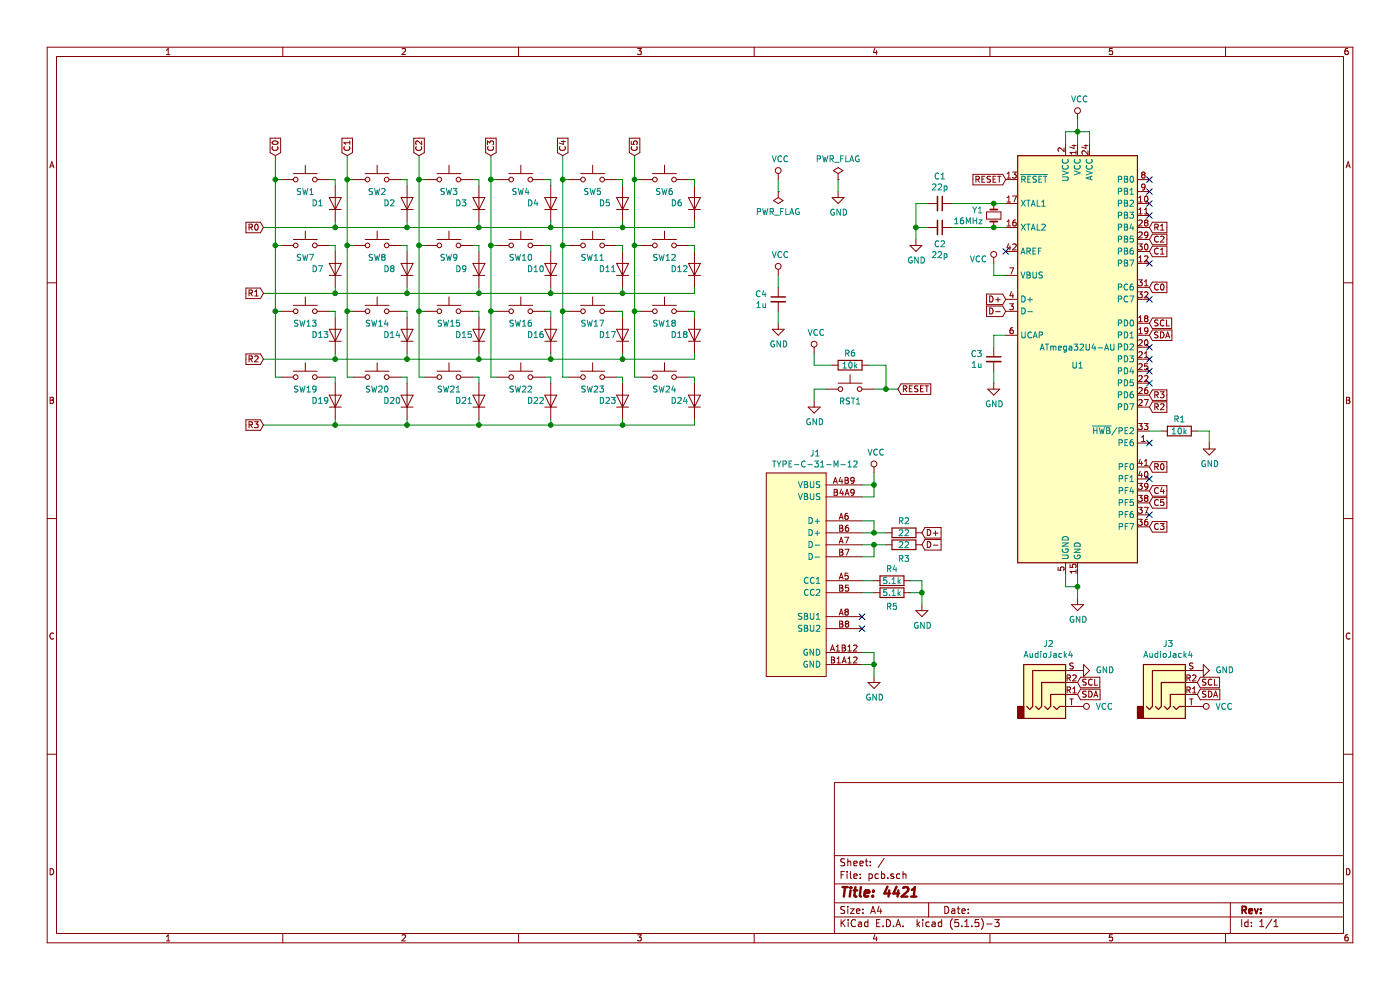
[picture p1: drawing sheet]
EESchema Schematic File Version 4
EELAYER 30 0
EELAYER END
$Descr A4 11693 8268
encoding utf-8
Sheet 1 1
Title "4421"
Date ""
Rev ""
Comp ""
Comment1 ""
Comment2 ""
Comment3 ""
Comment4 ""
$EndDescr
$Comp
L MCU_Microchip_ATmega:ATmega32U4-AU U1
U 1 1
P 9000 3000
F 0 "U1" H 9000 2950 50  0000 C CNN
F 1 "ATmega32U4-AU" H 9000 3100 50  0000 C CNN
F 2 "MCU:TQFP44" H 9000 3000 50  0001 C CIN
F 3 "http://ww1.microchip.com/downloads/en/DeviceDoc/Atmel-7766-8-bit-AVR-ATmega16U4-32U4_Datasheet.pdf" H 9000 3000 50  0001 C CNN
	1    9000 3000
	1    0    0    -1  
$EndComp
Wire Wire Line
	8900 4800 8900 4900
Wire Wire Line
	8900 4900 9000 4900
Wire Wire Line
	9000 4900 9000 4800
Wire Wire Line
	9000 5000 9000 4900
Connection ~ 9000 4900
$Comp
L power:GND #PWR09
U 1 1
P 9000 5000
F 0 "#PWR09" H 9000 4750 50  0001 C CNN
F 1 "GND" H 9005 4827 50  0000 C CNN
F 2 "" H 9000 5000 50  0001 C CNN
F 3 "" H 9000 5000 50  0001 C CNN
	1    9000 5000
	1    0    0    -1  
$EndComp
$Comp
L power:VCC #PWR01
U 1 1
P 9000 1000
F 0 "#PWR01" H 9000 850 50  0001 C CNN
F 1 "VCC" H 9017 1173 50  0000 C CNN
F 2 "" H 9000 1000 50  0001 C CNN
F 3 "" H 9000 1000 50  0001 C CNN
	1    9000 1000
	1    0    0    -1  
$EndComp
Wire Wire Line
	8900 1200 8900 1100
Wire Wire Line
	8900 1100 9000 1100
Wire Wire Line
	9000 1100 9000 1000
Wire Wire Line
	9000 1200 9000 1100
Connection ~ 9000 1100
Wire Wire Line
	9100 1200 9100 1100
Wire Wire Line
	9100 1100 9000 1100
$Comp
L Connector:AudioJack4 J2
U 1 1
P 8800 5700
F 0 "J2" H 8757 6025 50  0000 C CNN
F 1 "AudioJack4" H 8757 5934 50  0000 C CNN
F 2 "Phone_Connector:MJ-4PP-9" H 8800 5700 50  0001 C CNN
F 3 "~" H 8800 5700 50  0001 C CNN
	1    8800 5700
	1    0    0    -1  
$EndComp
$Comp
L power:GND #PWR011
U 1 1
P 9000 5600
F 0 "#PWR011" H 9000 5350 50  0001 C CNN
F 1 "GND" V 9000 5450 50  0000 R CNN
F 2 "" H 9000 5600 50  0001 C CNN
F 3 "" H 9000 5600 50  0001 C CNN
	1    9000 5600
	0    -1   -1   0   
$EndComp
Text GLabel 9000 5800 2    50   Input ~ 0
SDA
Text GLabel 9000 5700 2    50   Input ~ 0
SCL
$Comp
L power:VCC #PWR014
U 1 1
P 9000 5900
F 0 "#PWR014" H 9000 5750 50  0001 C CNN
F 1 "VCC" V 9000 6050 50  0000 L CNN
F 2 "" H 9000 5900 50  0001 C CNN
F 3 "" H 9000 5900 50  0001 C CNN
	1    9000 5900
	0    1    1    0   
$EndComp
Text GLabel 8400 2500 0    50   Input ~ 0
D+
Text GLabel 8400 2600 0    50   Input ~ 0
D-
Text GLabel 9600 2800 2    50   Input ~ 0
SDA
Text GLabel 9600 2700 2    50   Input ~ 0
SCL
$Comp
L Switch:SW_Push SW1
U 1 1
P 2550 1500
F 0 "SW1" H 2550 1400 50  0000 C CNN
F 1 "SW_Push" H 2550 1694 50  0001 C CNN
F 2 "Cherry_MX:1u" H 2550 1700 50  0001 C CNN
F 3 "~" H 2550 1700 50  0001 C CNN
	1    2550 1500
	1    0    0    -1  
$EndComp
$Comp
L Device:D D1
U 1 1
P 2800 1700
F 0 "D1" V 2800 1900 50  0000 R CNN
F 1 "D" V 2755 1621 50  0001 R CNN
F 2 "SMD:SOD123" H 2800 1700 50  0001 C CNN
F 3 "~" H 2800 1700 50  0001 C CNN
	1    2800 1700
	0    -1   -1   0   
$EndComp
Wire Wire Line
	2750 1500 2800 1500
Wire Wire Line
	2800 1500 2800 1550
Wire Wire Line
	2350 1500 2300 1500
Wire Wire Line
	2800 1850 2800 1900
Wire Wire Line
	2200 1900 2800 1900
$Comp
L Switch:SW_Push SW7
U 1 1
P 2550 2050
F 0 "SW7" H 2550 1950 50  0000 C CNN
F 1 "SW_Push" H 2550 2244 50  0001 C CNN
F 2 "Cherry_MX:1u" H 2550 2250 50  0001 C CNN
F 3 "~" H 2550 2250 50  0001 C CNN
	1    2550 2050
	1    0    0    -1  
$EndComp
$Comp
L Device:D D7
U 1 1
P 2800 2250
F 0 "D7" V 2800 2450 50  0000 R CNN
F 1 "D" V 2755 2171 50  0001 R CNN
F 2 "SMD:SOD123" H 2800 2250 50  0001 C CNN
F 3 "~" H 2800 2250 50  0001 C CNN
	1    2800 2250
	0    -1   -1   0   
$EndComp
Wire Wire Line
	2750 2050 2800 2050
Wire Wire Line
	2800 2050 2800 2100
Wire Wire Line
	2350 2050 2300 2050
Wire Wire Line
	2800 2400 2800 2450
Wire Wire Line
	2300 1500 2300 2050
Wire Wire Line
	2200 2450 2800 2450
$Comp
L Switch:SW_Push SW13
U 1 1
P 2550 2600
F 0 "SW13" H 2550 2500 50  0000 C CNN
F 1 "SW_Push" H 2550 2794 50  0001 C CNN
F 2 "Cherry_MX:1u" H 2550 2800 50  0001 C CNN
F 3 "~" H 2550 2800 50  0001 C CNN
	1    2550 2600
	1    0    0    -1  
$EndComp
$Comp
L Device:D D13
U 1 1
P 2800 2800
F 0 "D13" V 2800 3000 50  0000 R CNN
F 1 "D" V 2755 2721 50  0001 R CNN
F 2 "SMD:SOD123" H 2800 2800 50  0001 C CNN
F 3 "~" H 2800 2800 50  0001 C CNN
	1    2800 2800
	0    -1   -1   0   
$EndComp
Wire Wire Line
	2750 2600 2800 2600
Wire Wire Line
	2800 2600 2800 2650
Wire Wire Line
	2350 2600 2300 2600
Wire Wire Line
	2800 2950 2800 3000
Wire Wire Line
	2300 2050 2300 2600
Wire Wire Line
	2200 3000 2800 3000
$Comp
L Switch:SW_Push SW2
U 1 1
P 3150 1500
F 0 "SW2" H 3150 1400 50  0000 C CNN
F 1 "SW_Push" H 3150 1694 50  0001 C CNN
F 2 "Cherry_MX:1u" H 3150 1700 50  0001 C CNN
F 3 "~" H 3150 1700 50  0001 C CNN
	1    3150 1500
	1    0    0    -1  
$EndComp
$Comp
L Device:D D2
U 1 1
P 3400 1700
F 0 "D2" V 3400 1900 50  0000 R CNN
F 1 "D" V 3355 1621 50  0001 R CNN
F 2 "SMD:SOD123" H 3400 1700 50  0001 C CNN
F 3 "~" H 3400 1700 50  0001 C CNN
	1    3400 1700
	0    -1   -1   0   
$EndComp
Wire Wire Line
	3350 1500 3400 1500
Wire Wire Line
	3400 1500 3400 1550
Wire Wire Line
	2950 1500 2900 1500
Wire Wire Line
	3400 1850 3400 1900
Wire Wire Line
	2800 1900 3400 1900
$Comp
L Switch:SW_Push SW8
U 1 1
P 3150 2050
F 0 "SW8" H 3150 1950 50  0000 C CNN
F 1 "SW_Push" H 3150 2244 50  0001 C CNN
F 2 "Cherry_MX:1u" H 3150 2250 50  0001 C CNN
F 3 "~" H 3150 2250 50  0001 C CNN
	1    3150 2050
	1    0    0    -1  
$EndComp
$Comp
L Device:D D8
U 1 1
P 3400 2250
F 0 "D8" V 3400 2450 50  0000 R CNN
F 1 "D" V 3355 2171 50  0001 R CNN
F 2 "SMD:SOD123" H 3400 2250 50  0001 C CNN
F 3 "~" H 3400 2250 50  0001 C CNN
	1    3400 2250
	0    -1   -1   0   
$EndComp
Wire Wire Line
	3350 2050 3400 2050
Wire Wire Line
	3400 2050 3400 2100
Wire Wire Line
	2950 2050 2900 2050
Wire Wire Line
	3400 2400 3400 2450
Wire Wire Line
	2900 1500 2900 2050
Wire Wire Line
	2800 2450 3400 2450
$Comp
L Switch:SW_Push SW14
U 1 1
P 3150 2600
F 0 "SW14" H 3150 2500 50  0000 C CNN
F 1 "SW_Push" H 3150 2794 50  0001 C CNN
F 2 "Cherry_MX:1u" H 3150 2800 50  0001 C CNN
F 3 "~" H 3150 2800 50  0001 C CNN
	1    3150 2600
	1    0    0    -1  
$EndComp
$Comp
L Device:D D14
U 1 1
P 3400 2800
F 0 "D14" V 3400 3000 50  0000 R CNN
F 1 "D" V 3355 2721 50  0001 R CNN
F 2 "SMD:SOD123" H 3400 2800 50  0001 C CNN
F 3 "~" H 3400 2800 50  0001 C CNN
	1    3400 2800
	0    -1   -1   0   
$EndComp
Wire Wire Line
	3350 2600 3400 2600
Wire Wire Line
	3400 2600 3400 2650
Wire Wire Line
	2950 2600 2900 2600
Wire Wire Line
	3400 2950 3400 3000
Wire Wire Line
	2900 2050 2900 2600
Wire Wire Line
	2800 3000 3400 3000
$Comp
L Switch:SW_Push SW3
U 1 1
P 3750 1500
F 0 "SW3" H 3750 1400 50  0000 C CNN
F 1 "SW_Push" H 3750 1694 50  0001 C CNN
F 2 "Cherry_MX:1u" H 3750 1700 50  0001 C CNN
F 3 "~" H 3750 1700 50  0001 C CNN
	1    3750 1500
	1    0    0    -1  
$EndComp
$Comp
L Device:D D3
U 1 1
P 4000 1700
F 0 "D3" V 4000 1900 50  0000 R CNN
F 1 "D" V 3955 1621 50  0001 R CNN
F 2 "SMD:SOD123" H 4000 1700 50  0001 C CNN
F 3 "~" H 4000 1700 50  0001 C CNN
	1    4000 1700
	0    -1   -1   0   
$EndComp
Wire Wire Line
	3950 1500 4000 1500
Wire Wire Line
	4000 1500 4000 1550
Wire Wire Line
	3550 1500 3500 1500
Wire Wire Line
	4000 1850 4000 1900
Wire Wire Line
	3400 1900 4000 1900
$Comp
L Switch:SW_Push SW9
U 1 1
P 3750 2050
F 0 "SW9" H 3750 1950 50  0000 C CNN
F 1 "SW_Push" H 3750 2244 50  0001 C CNN
F 2 "Cherry_MX:1u" H 3750 2250 50  0001 C CNN
F 3 "~" H 3750 2250 50  0001 C CNN
	1    3750 2050
	1    0    0    -1  
$EndComp
$Comp
L Device:D D9
U 1 1
P 4000 2250
F 0 "D9" V 4000 2450 50  0000 R CNN
F 1 "D" V 3955 2171 50  0001 R CNN
F 2 "SMD:SOD123" H 4000 2250 50  0001 C CNN
F 3 "~" H 4000 2250 50  0001 C CNN
	1    4000 2250
	0    -1   -1   0   
$EndComp
Wire Wire Line
	3950 2050 4000 2050
Wire Wire Line
	4000 2050 4000 2100
Wire Wire Line
	3550 2050 3500 2050
Wire Wire Line
	4000 2400 4000 2450
Wire Wire Line
	3500 1500 3500 2050
Wire Wire Line
	3400 2450 4000 2450
$Comp
L Switch:SW_Push SW15
U 1 1
P 3750 2600
F 0 "SW15" H 3750 2500 50  0000 C CNN
F 1 "SW_Push" H 3750 2794 50  0001 C CNN
F 2 "Cherry_MX:1u" H 3750 2800 50  0001 C CNN
F 3 "~" H 3750 2800 50  0001 C CNN
	1    3750 2600
	1    0    0    -1  
$EndComp
$Comp
L Device:D D15
U 1 1
P 4000 2800
F 0 "D15" V 4000 3000 50  0000 R CNN
F 1 "D" V 3955 2721 50  0001 R CNN
F 2 "SMD:SOD123" H 4000 2800 50  0001 C CNN
F 3 "~" H 4000 2800 50  0001 C CNN
	1    4000 2800
	0    -1   -1   0   
$EndComp
Wire Wire Line
	3950 2600 4000 2600
Wire Wire Line
	4000 2600 4000 2650
Wire Wire Line
	3550 2600 3500 2600
Wire Wire Line
	4000 2950 4000 3000
Wire Wire Line
	3500 2050 3500 2600
Wire Wire Line
	3400 3000 4000 3000
$Comp
L Switch:SW_Push SW4
U 1 1
P 4350 1500
F 0 "SW4" H 4350 1400 50  0000 C CNN
F 1 "SW_Push" H 4350 1694 50  0001 C CNN
F 2 "Cherry_MX:1u" H 4350 1700 50  0001 C CNN
F 3 "~" H 4350 1700 50  0001 C CNN
	1    4350 1500
	1    0    0    -1  
$EndComp
$Comp
L Device:D D4
U 1 1
P 4600 1700
F 0 "D4" V 4600 1900 50  0000 R CNN
F 1 "D" V 4555 1621 50  0001 R CNN
F 2 "SMD:SOD123" H 4600 1700 50  0001 C CNN
F 3 "~" H 4600 1700 50  0001 C CNN
	1    4600 1700
	0    -1   -1   0   
$EndComp
Wire Wire Line
	4550 1500 4600 1500
Wire Wire Line
	4600 1500 4600 1550
Wire Wire Line
	4150 1500 4100 1500
Wire Wire Line
	4600 1850 4600 1900
Wire Wire Line
	4000 1900 4600 1900
$Comp
L Switch:SW_Push SW10
U 1 1
P 4350 2050
F 0 "SW10" H 4350 1950 50  0000 C CNN
F 1 "SW_Push" H 4350 2244 50  0001 C CNN
F 2 "Cherry_MX:1u" H 4350 2250 50  0001 C CNN
F 3 "~" H 4350 2250 50  0001 C CNN
	1    4350 2050
	1    0    0    -1  
$EndComp
$Comp
L Device:D D10
U 1 1
P 4600 2250
F 0 "D10" V 4600 2450 50  0000 R CNN
F 1 "D" V 4555 2171 50  0001 R CNN
F 2 "SMD:SOD123" H 4600 2250 50  0001 C CNN
F 3 "~" H 4600 2250 50  0001 C CNN
	1    4600 2250
	0    -1   -1   0   
$EndComp
Wire Wire Line
	4550 2050 4600 2050
Wire Wire Line
	4600 2050 4600 2100
Wire Wire Line
	4150 2050 4100 2050
Wire Wire Line
	4600 2400 4600 2450
Wire Wire Line
	4100 1500 4100 2050
Wire Wire Line
	4000 2450 4600 2450
$Comp
L Switch:SW_Push SW16
U 1 1
P 4350 2600
F 0 "SW16" H 4350 2500 50  0000 C CNN
F 1 "SW_Push" H 4350 2794 50  0001 C CNN
F 2 "Cherry_MX:1u" H 4350 2800 50  0001 C CNN
F 3 "~" H 4350 2800 50  0001 C CNN
	1    4350 2600
	1    0    0    -1  
$EndComp
$Comp
L Device:D D16
U 1 1
P 4600 2800
F 0 "D16" V 4600 3000 50  0000 R CNN
F 1 "D" V 4555 2721 50  0001 R CNN
F 2 "SMD:SOD123" H 4600 2800 50  0001 C CNN
F 3 "~" H 4600 2800 50  0001 C CNN
	1    4600 2800
	0    -1   -1   0   
$EndComp
Wire Wire Line
	4550 2600 4600 2600
Wire Wire Line
	4600 2600 4600 2650
Wire Wire Line
	4150 2600 4100 2600
Wire Wire Line
	4600 2950 4600 3000
Wire Wire Line
	4100 2050 4100 2600
Wire Wire Line
	4000 3000 4600 3000
$Comp
L Switch:SW_Push SW5
U 1 1
P 4950 1500
F 0 "SW5" H 4950 1400 50  0000 C CNN
F 1 "SW_Push" H 4950 1694 50  0001 C CNN
F 2 "Cherry_MX:1u" H 4950 1700 50  0001 C CNN
F 3 "~" H 4950 1700 50  0001 C CNN
	1    4950 1500
	1    0    0    -1  
$EndComp
$Comp
L Device:D D5
U 1 1
P 5200 1700
F 0 "D5" V 5200 1900 50  0000 R CNN
F 1 "D" V 5155 1621 50  0001 R CNN
F 2 "SMD:SOD123" H 5200 1700 50  0001 C CNN
F 3 "~" H 5200 1700 50  0001 C CNN
	1    5200 1700
	0    -1   -1   0   
$EndComp
Wire Wire Line
	5150 1500 5200 1500
Wire Wire Line
	5200 1500 5200 1550
Wire Wire Line
	4750 1500 4700 1500
Wire Wire Line
	5200 1850 5200 1900
Wire Wire Line
	4600 1900 5200 1900
$Comp
L Switch:SW_Push SW11
U 1 1
P 4950 2050
F 0 "SW11" H 4950 1950 50  0000 C CNN
F 1 "SW_Push" H 4950 2244 50  0001 C CNN
F 2 "Cherry_MX:1u" H 4950 2250 50  0001 C CNN
F 3 "~" H 4950 2250 50  0001 C CNN
	1    4950 2050
	1    0    0    -1  
$EndComp
$Comp
L Device:D D11
U 1 1
P 5200 2250
F 0 "D11" V 5200 2450 50  0000 R CNN
F 1 "D" V 5155 2171 50  0001 R CNN
F 2 "SMD:SOD123" H 5200 2250 50  0001 C CNN
F 3 "~" H 5200 2250 50  0001 C CNN
	1    5200 2250
	0    -1   -1   0   
$EndComp
Wire Wire Line
	5150 2050 5200 2050
Wire Wire Line
	5200 2050 5200 2100
Wire Wire Line
	4750 2050 4700 2050
Wire Wire Line
	5200 2400 5200 2450
Wire Wire Line
	4700 1500 4700 2050
Wire Wire Line
	4600 2450 5200 2450
$Comp
L Switch:SW_Push SW17
U 1 1
P 4950 2600
F 0 "SW17" H 4950 2500 50  0000 C CNN
F 1 "SW_Push" H 4950 2794 50  0001 C CNN
F 2 "Cherry_MX:1u" H 4950 2800 50  0001 C CNN
F 3 "~" H 4950 2800 50  0001 C CNN
	1    4950 2600
	1    0    0    -1  
$EndComp
$Comp
L Device:D D17
U 1 1
P 5200 2800
F 0 "D17" V 5200 3000 50  0000 R CNN
F 1 "D" V 5155 2721 50  0001 R CNN
F 2 "SMD:SOD123" H 5200 2800 50  0001 C CNN
F 3 "~" H 5200 2800 50  0001 C CNN
	1    5200 2800
	0    -1   -1   0   
$EndComp
Wire Wire Line
	5150 2600 5200 2600
Wire Wire Line
	5200 2600 5200 2650
Wire Wire Line
	4750 2600 4700 2600
Wire Wire Line
	5200 2950 5200 3000
Wire Wire Line
	4700 2050 4700 2600
Wire Wire Line
	4600 3000 5200 3000
$Comp
L Switch:SW_Push SW6
U 1 1
P 5550 1500
F 0 "SW6" H 5550 1400 50  0000 C CNN
F 1 "SW_Push" H 5550 1694 50  0001 C CNN
F 2 "Cherry_MX:1u" H 5550 1700 50  0001 C CNN
F 3 "~" H 5550 1700 50  0001 C CNN
	1    5550 1500
	1    0    0    -1  
$EndComp
$Comp
L Device:D D6
U 1 1
P 5800 1700
F 0 "D6" V 5800 1900 50  0000 R CNN
F 1 "D" V 5755 1621 50  0001 R CNN
F 2 "SMD:SOD123" H 5800 1700 50  0001 C CNN
F 3 "~" H 5800 1700 50  0001 C CNN
	1    5800 1700
	0    -1   -1   0   
$EndComp
Wire Wire Line
	5750 1500 5800 1500
Wire Wire Line
	5800 1500 5800 1550
Wire Wire Line
	5350 1500 5300 1500
Wire Wire Line
	5800 1850 5800 1900
Wire Wire Line
	5200 1900 5800 1900
$Comp
L Switch:SW_Push SW12
U 1 1
P 5550 2050
F 0 "SW12" H 5550 1950 50  0000 C CNN
F 1 "SW_Push" H 5550 2244 50  0001 C CNN
F 2 "Cherry_MX:1u" H 5550 2250 50  0001 C CNN
F 3 "~" H 5550 2250 50  0001 C CNN
	1    5550 2050
	1    0    0    -1  
$EndComp
$Comp
L Device:D D12
U 1 1
P 5800 2250
F 0 "D12" V 5800 2450 50  0000 R CNN
F 1 "D" V 5755 2171 50  0001 R CNN
F 2 "SMD:SOD123" H 5800 2250 50  0001 C CNN
F 3 "~" H 5800 2250 50  0001 C CNN
	1    5800 2250
	0    -1   -1   0   
$EndComp
Wire Wire Line
	5750 2050 5800 2050
Wire Wire Line
	5800 2050 5800 2100
Wire Wire Line
	5350 2050 5300 2050
Wire Wire Line
	5800 2400 5800 2450
Wire Wire Line
	5300 1500 5300 2050
Wire Wire Line
	5200 2450 5800 2450
$Comp
L Switch:SW_Push SW18
U 1 1
P 5550 2600
F 0 "SW18" H 5550 2500 50  0000 C CNN
F 1 "SW_Push" H 5550 2794 50  0001 C CNN
F 2 "Cherry_MX:1u" H 5550 2800 50  0001 C CNN
F 3 "~" H 5550 2800 50  0001 C CNN
	1    5550 2600
	1    0    0    -1  
$EndComp
$Comp
L Device:D D18
U 1 1
P 5800 2800
F 0 "D18" V 5800 3000 50  0000 R CNN
F 1 "D" V 5755 2721 50  0001 R CNN
F 2 "SMD:SOD123" H 5800 2800 50  0001 C CNN
F 3 "~" H 5800 2800 50  0001 C CNN
	1    5800 2800
	0    -1   -1   0   
$EndComp
Wire Wire Line
	5750 2600 5800 2600
Wire Wire Line
	5800 2600 5800 2650
Wire Wire Line
	5350 2600 5300 2600
Wire Wire Line
	5800 2950 5800 3000
Wire Wire Line
	5300 2050 5300 2600
Wire Wire Line
	5200 3000 5800 3000
$Comp
L Switch:SW_Push SW20
U 1 1
P 3150 3150
F 0 "SW20" H 3150 3050 50  0000 C CNN
F 1 "SW_Push" H 3150 3344 50  0001 C CNN
F 2 "Cherry_MX:1u" H 3150 3350 50  0001 C CNN
F 3 "~" H 3150 3350 50  0001 C CNN
	1    3150 3150
	1    0    0    -1  
$EndComp
$Comp
L Device:D D20
U 1 1
P 3400 3350
F 0 "D20" V 3400 3550 50  0000 R CNN
F 1 "D" V 3355 3271 50  0001 R CNN
F 2 "SMD:SOD123" H 3400 3350 50  0001 C CNN
F 3 "~" H 3400 3350 50  0001 C CNN
	1    3400 3350
	0    -1   -1   0   
$EndComp
Wire Wire Line
	3350 3150 3400 3150
Wire Wire Line
	3400 3150 3400 3200
Wire Wire Line
	2950 3150 2900 3150
Wire Wire Line
	3400 3500 3400 3550
Wire Wire Line
	2900 2600 2900 3150
$Comp
L Switch:SW_Push SW21
U 1 1
P 3750 3150
F 0 "SW21" H 3750 3050 50  0000 C CNN
F 1 "SW_Push" H 3750 3344 50  0001 C CNN
F 2 "Cherry_MX:1u" H 3750 3350 50  0001 C CNN
F 3 "~" H 3750 3350 50  0001 C CNN
	1    3750 3150
	1    0    0    -1  
$EndComp
$Comp
L Device:D D21
U 1 1
P 4000 3350
F 0 "D21" V 4000 3550 50  0000 R CNN
F 1 "D" V 3955 3271 50  0001 R CNN
F 2 "SMD:SOD123" H 4000 3350 50  0001 C CNN
F 3 "~" H 4000 3350 50  0001 C CNN
	1    4000 3350
	0    -1   -1   0   
$EndComp
Wire Wire Line
	3950 3150 4000 3150
Wire Wire Line
	4000 3150 4000 3200
Wire Wire Line
	3550 3150 3500 3150
Wire Wire Line
	4000 3500 4000 3550
Wire Wire Line
	3500 2600 3500 3150
Wire Wire Line
	3400 3550 4000 3550
$Comp
L Switch:SW_Push SW23
U 1 1
P 4950 3150
F 0 "SW23" H 4950 3050 50  0000 C CNN
F 1 "SW_Push" H 4950 3344 50  0001 C CNN
F 2 "Cherry_MX:1u" H 4950 3350 50  0001 C CNN
F 3 "~" H 4950 3350 50  0001 C CNN
	1    4950 3150
	1    0    0    -1  
$EndComp
$Comp
L Device:D D23
U 1 1
P 5200 3350
F 0 "D23" V 5200 3550 50  0000 R CNN
F 1 "D" V 5155 3271 50  0001 R CNN
F 2 "SMD:SOD123" H 5200 3350 50  0001 C CNN
F 3 "~" H 5200 3350 50  0001 C CNN
	1    5200 3350
	0    -1   -1   0   
$EndComp
Wire Wire Line
	5150 3150 5200 3150
Wire Wire Line
	5200 3150 5200 3200
Wire Wire Line
	4750 3150 4700 3150
Wire Wire Line
	5200 3500 5200 3550
Wire Wire Line
	4700 2600 4700 3150
$Comp
L Switch:SW_Push SW24
U 1 1
P 5550 3150
F 0 "SW24" H 5550 3050 50  0000 C CNN
F 1 "SW_Push" H 5550 3344 50  0001 C CNN
F 2 "Cherry_MX:1u" H 5550 3350 50  0001 C CNN
F 3 "~" H 5550 3350 50  0001 C CNN
	1    5550 3150
	1    0    0    -1  
$EndComp
$Comp
L Device:D D24
U 1 1
P 5800 3350
F 0 "D24" V 5800 3550 50  0000 R CNN
F 1 "D" V 5755 3271 50  0001 R CNN
F 2 "SMD:SOD123" H 5800 3350 50  0001 C CNN
F 3 "~" H 5800 3350 50  0001 C CNN
	1    5800 3350
	0    -1   -1   0   
$EndComp
Wire Wire Line
	5750 3150 5800 3150
Wire Wire Line
	5800 3150 5800 3200
Wire Wire Line
	5350 3150 5300 3150
Wire Wire Line
	5800 3500 5800 3550
Wire Wire Line
	5300 2600 5300 3150
Wire Wire Line
	5200 3550 5800 3550
Wire Wire Line
	4000 3550 4600 3550
Connection ~ 4000 3550
Connection ~ 5300 2050
Connection ~ 5200 1900
Connection ~ 4600 1900
Connection ~ 4000 1900
Connection ~ 3400 1900
Connection ~ 2800 1900
Connection ~ 2300 2050
Connection ~ 2900 2050
Connection ~ 2900 2600
Connection ~ 3500 2050
Connection ~ 3500 2600
Connection ~ 4100 2050
Connection ~ 4700 2050
Connection ~ 4700 2600
Connection ~ 5300 2600
Connection ~ 3400 3550
Connection ~ 2800 3000
Connection ~ 2800 2450
Connection ~ 3400 2450
Connection ~ 3400 3000
Connection ~ 4000 3000
Connection ~ 4600 3000
Connection ~ 5200 3000
Connection ~ 5200 2450
Connection ~ 4600 2450
Connection ~ 4000 2450
Connection ~ 5200 3550
Text GLabel 2200 1900 0    50   Input ~ 0
R0
Text GLabel 2200 2450 0    50   Input ~ 0
R1
Text GLabel 2200 3000 0    50   Input ~ 0
R2
Text GLabel 2200 3550 0    50   Input ~ 0
R3
Wire Wire Line
	2300 1500 2300 1300
Connection ~ 2300 1500
Wire Wire Line
	2900 1500 2900 1300
Connection ~ 2900 1500
Wire Wire Line
	3500 1300 3500 1500
Connection ~ 3500 1500
Wire Wire Line
	4100 1300 4100 1500
Connection ~ 4100 1500
Wire Wire Line
	4700 1300 4700 1500
Connection ~ 4700 1500
Wire Wire Line
	5300 1300 5300 1500
Connection ~ 5300 1500
Text GLabel 2300 1300 1    50   Input ~ 0
C0
Text GLabel 2900 1300 1    50   Input ~ 0
C1
Text GLabel 3500 1300 1    50   Input ~ 0
C2
Text GLabel 4100 1300 1    50   Input ~ 0
C3
Text GLabel 4700 1300 1    50   Input ~ 0
C4
Text GLabel 5300 1300 1    50   Input ~ 0
C5
Text GLabel 9600 2400 2    50   Input ~ 0
C0
Text GLabel 9600 2100 2    50   Input ~ 0
C1
Text GLabel 9600 2000 2    50   Input ~ 0
C2
Text GLabel 9600 4400 2    50   Input ~ 0
C3
Text GLabel 9600 4100 2    50   Input ~ 0
C4
Text GLabel 9600 4200 2    50   Input ~ 0
C5
Text GLabel 9600 3900 2    50   Input ~ 0
R0
Text GLabel 9600 1900 2    50   Input ~ 0
R1
Text GLabel 9600 3400 2    50   Input ~ 0
R2
Text GLabel 9600 3300 2    50   Input ~ 0
R3
$Comp
L power:VCC #PWR02
U 1 1
P 6500 1500
F 0 "#PWR02" H 6500 1350 50  0001 C CNN
F 1 "VCC" H 6517 1673 50  0000 C CNN
F 2 "" H 6500 1500 50  0001 C CNN
F 3 "" H 6500 1500 50  0001 C CNN
	1    6500 1500
	1    0    0    -1  
$EndComp
$Comp
L power:GND #PWR03
U 1 1
P 7000 1600
F 0 "#PWR03" H 7000 1350 50  0001 C CNN
F 1 "GND" H 7005 1427 50  0000 C CNN
F 2 "" H 7000 1600 50  0001 C CNN
F 3 "" H 7000 1600 50  0001 C CNN
	1    7000 1600
	1    0    0    -1  
$EndComp
$Comp
L power:PWR_FLAG #FLG02
U 1 1
P 6500 1600
F 0 "#FLG02" H 6500 1675 50  0001 C CNN
F 1 "PWR_FLAG" H 6500 1773 50  0000 C CNN
F 2 "" H 6500 1600 50  0001 C CNN
F 3 "~" H 6500 1600 50  0001 C CNN
	1    6500 1600
	-1   0    0    1   
$EndComp
$Comp
L power:PWR_FLAG #FLG01
U 1 1
P 7000 1500
F 0 "#FLG01" H 7000 1575 50  0001 C CNN
F 1 "PWR_FLAG" H 7000 1673 50  0000 C CNN
F 2 "" H 7000 1500 50  0001 C CNN
F 3 "~" H 7000 1500 50  0001 C CNN
	1    7000 1500
	1    0    0    -1  
$EndComp
Wire Wire Line
	6500 1500 6500 1600
Wire Wire Line
	7000 1500 7000 1600
NoConn ~ 9600 2200
NoConn ~ 9600 2900
NoConn ~ 9600 3000
NoConn ~ 9600 3100
NoConn ~ 9600 3200
NoConn ~ 9600 3700
$Comp
L power:VCC #PWR05
U 1 1
P 8300 2200
F 0 "#PWR05" H 8300 2050 50  0001 C CNN
F 1 "VCC" H 8247 2237 50  0000 R CNN
F 2 "" H 8300 2200 50  0001 C CNN
F 3 "" H 8300 2200 50  0001 C CNN
	1    8300 2200
	1    0    0    -1  
$EndComp
Wire Wire Line
	8300 2200 8300 2300
Wire Wire Line
	8300 2300 8400 2300
NoConn ~ 8400 2100
$Comp
L Device:C_Small C3
U 1 1
P 8300 3000
F 0 "C3" H 8209 3046 50  0000 R CNN
F 1 "1u" H 8209 2955 50  0000 R CNN
F 2 "SMD:2012M" H 8300 3000 50  0001 C CNN
F 3 "~" H 8300 3000 50  0001 C CNN
	1    8300 3000
	1    0    0    -1  
$EndComp
Wire Wire Line
	8300 2900 8300 2800
Wire Wire Line
	8300 2800 8400 2800
Wire Wire Line
	8300 3200 8300 3100
$Comp
L power:GND #PWR06
U 1 1
P 8300 3200
F 0 "#PWR06" H 8300 2950 50  0001 C CNN
F 1 "GND" H 8305 3027 50  0000 C CNN
F 2 "" H 8300 3200 50  0001 C CNN
F 3 "" H 8300 3200 50  0001 C CNN
	1    8300 3200
	1    0    0    -1  
$EndComp
Text GLabel 8400 1500 0    50   Input ~ 0
RESET
$Comp
L Device:R R1
U 1 1
P 9850 3600
F 0 "R1" V 9750 3600 50  0000 C CNN
F 1 "10k" V 9850 3600 50  0000 C CNN
F 2 "SMD:2012M" V 9780 3600 50  0001 C CNN
F 3 "~" H 9850 3600 50  0001 C CNN
	1    9850 3600
	0    1    1    0   
$EndComp
Wire Wire Line
	9600 3600 9700 3600
Wire Wire Line
	10100 3700 10100 3600
Wire Wire Line
	10100 3600 10000 3600
$Comp
L power:GND #PWR07
U 1 1
P 10100 3700
F 0 "#PWR07" H 10100 3450 50  0001 C CNN
F 1 "GND" H 10105 3527 50  0000 C CNN
F 2 "" H 10100 3700 50  0001 C CNN
F 3 "" H 10100 3700 50  0001 C CNN
	1    10100 3700
	1    0    0    -1  
$EndComp
$Comp
L Device:Crystal_Small Y1
U 1 1
P 8300 1800
F 0 "Y1" V 8254 1713 50  0000 R CNN
F 1 "16MHz" V 8345 1713 50  0000 R CNN
F 2 "Crystal:Crystal-HC-49-S" H 8300 1800 50  0001 C CNN
F 3 "~" H 8300 1800 50  0001 C CNN
	1    8300 1800
	0    1    1    0   
$EndComp
Wire Wire Line
	8400 1700 8300 1700
Wire Wire Line
	8400 1900 8300 1900
$Comp
L Device:C_Small C1
U 1 1
P 7850 1700
F 0 "C1" V 7621 1700 50  0000 C CNN
F 1 "22p" V 7712 1700 50  0000 C CNN
F 2 "SMD:2012M" H 7850 1700 50  0001 C CNN
F 3 "~" H 7850 1700 50  0001 C CNN
	1    7850 1700
	0    1    1    0   
$EndComp
$Comp
L Device:C_Small C2
U 1 1
P 7850 1900
F 0 "C2" V 7987 1900 50  0000 C CNN
F 1 "22p" V 8078 1900 50  0000 C CNN
F 2 "SMD:2012M" H 7850 1900 50  0001 C CNN
F 3 "~" H 7850 1900 50  0001 C CNN
	1    7850 1900
	0    1    1    0   
$EndComp
Wire Wire Line
	8300 1700 7950 1700
Connection ~ 8300 1700
Wire Wire Line
	7950 1900 8300 1900
Connection ~ 8300 1900
Wire Wire Line
	7750 1700 7650 1700
Wire Wire Line
	7650 1700 7650 1900
Wire Wire Line
	7650 1900 7750 1900
Wire Wire Line
	7650 2000 7650 1900
Connection ~ 7650 1900
$Comp
L power:GND #PWR04
U 1 1
P 7650 2000
F 0 "#PWR04" H 7650 1750 50  0001 C CNN
F 1 "GND" H 7655 1827 50  0000 C CNN
F 2 "" H 7650 2000 50  0001 C CNN
F 3 "" H 7650 2000 50  0001 C CNN
	1    7650 2000
	1    0    0    -1  
$EndComp
$Comp
L kyosoc:TYPE-C-31-M-12 J1
U 1 1
P 6900 4750
F 0 "J1" H 6808 5715 50  0000 C CNN
F 1 "TYPE-C-31-M-12" H 6808 5624 50  0000 C CNN
F 2 "USB_Type-C:TYPE-C-31-M-12" H 6900 5000 50  0001 C CNN
F 3 "" H 6900 5000 50  0001 C CNN
	1    6900 4750
	1    0    0    -1  
$EndComp
$Comp
L power:VCC #PWR08
U 1 1
P 7300 3950
F 0 "#PWR08" H 7300 3800 50  0001 C CNN
F 1 "VCC" H 7317 4123 50  0000 C CNN
F 2 "" H 7300 3950 50  0001 C CNN
F 3 "" H 7300 3950 50  0001 C CNN
	1    7300 3950
	1    0    0    -1  
$EndComp
Wire Wire Line
	7300 3950 7300 4050
Wire Wire Line
	7300 4150 7200 4150
Wire Wire Line
	7200 4050 7300 4050
Connection ~ 7300 4050
Wire Wire Line
	7300 4050 7300 4150
Wire Wire Line
	7300 5650 7300 5550
Wire Wire Line
	7300 5450 7200 5450
Wire Wire Line
	7200 5550 7300 5550
Connection ~ 7300 5550
Wire Wire Line
	7300 5550 7300 5450
$Comp
L power:GND #PWR013
U 1 1
P 7300 5650
F 0 "#PWR013" H 7300 5400 50  0001 C CNN
F 1 "GND" H 7305 5477 50  0000 C CNN
F 2 "" H 7300 5650 50  0001 C CNN
F 3 "" H 7300 5650 50  0001 C CNN
	1    7300 5650
	1    0    0    -1  
$EndComp
NoConn ~ 7200 5150
NoConn ~ 7200 5250
$Comp
L Device:R R4
U 1 1
P 7450 4850
F 0 "R4" V 7350 4850 50  0000 C CNN
F 1 "5.1k" V 7450 4850 50  0000 C CNN
F 2 "SMD:2012M" V 7380 4850 50  0001 C CNN
F 3 "~" H 7450 4850 50  0001 C CNN
	1    7450 4850
	0    1    1    0   
$EndComp
$Comp
L Device:R R5
U 1 1
P 7450 4950
F 0 "R5" V 7565 4950 50  0000 C CNN
F 1 "5.1k" V 7450 4950 50  0000 C CNN
F 2 "SMD:2012M" V 7380 4950 50  0001 C CNN
F 3 "~" H 7450 4950 50  0001 C CNN
	1    7450 4950
	0    1    1    0   
$EndComp
Wire Wire Line
	7200 4850 7300 4850
Wire Wire Line
	7200 4950 7300 4950
Wire Wire Line
	7600 4850 7700 4850
Wire Wire Line
	7700 4850 7700 4950
Wire Wire Line
	7600 4950 7700 4950
Connection ~ 7700 4950
Wire Wire Line
	7700 4950 7700 5050
$Comp
L power:GND #PWR010
U 1 1
P 7700 5050
F 0 "#PWR010" H 7700 4800 50  0001 C CNN
F 1 "GND" H 7705 4877 50  0000 C CNN
F 2 "" H 7700 5050 50  0001 C CNN
F 3 "" H 7700 5050 50  0001 C CNN
	1    7700 5050
	1    0    0    -1  
$EndComp
$Comp
L Device:R R2
U 1 1
P 7550 4450
F 0 "R2" V 7450 4450 50  0000 C CNN
F 1 "22" V 7550 4450 50  0000 C CNN
F 2 "SMD:2012M" V 7480 4450 50  0001 C CNN
F 3 "~" H 7550 4450 50  0001 C CNN
	1    7550 4450
	0    1    1    0   
$EndComp
$Comp
L Device:R R3
U 1 1
P 7550 4550
F 0 "R3" V 7665 4550 50  0000 C CNN
F 1 "22" V 7550 4550 50  0000 C CNN
F 2 "SMD:2012M" V 7480 4550 50  0001 C CNN
F 3 "~" H 7550 4550 50  0001 C CNN
	1    7550 4550
	0    1    1    0   
$EndComp
Wire Wire Line
	7200 4350 7300 4350
Wire Wire Line
	7300 4350 7300 4450
Wire Wire Line
	7300 4450 7400 4450
Wire Wire Line
	7200 4450 7300 4450
Connection ~ 7300 4450
Wire Wire Line
	7200 4650 7300 4650
Wire Wire Line
	7300 4650 7300 4550
Wire Wire Line
	7300 4550 7400 4550
Wire Wire Line
	7300 4550 7200 4550
Connection ~ 7300 4550
Text GLabel 7700 4450 2    50   Input ~ 0
D+
Text GLabel 7700 4550 2    50   Input ~ 0
D-
NoConn ~ 9600 2500
$Comp
L Connector:AudioJack4 J3
U 1 1
P 9800 5700
F 0 "J3" H 9757 6025 50  0000 C CNN
F 1 "AudioJack4" H 9757 5934 50  0000 C CNN
F 2 "Phone_Connector:MJ-4PP-9" H 9800 5700 50  0001 C CNN
F 3 "~" H 9800 5700 50  0001 C CNN
	1    9800 5700
	1    0    0    -1  
$EndComp
$Comp
L power:GND #PWR012
U 1 1
P 10000 5600
F 0 "#PWR012" H 10000 5350 50  0001 C CNN
F 1 "GND" V 10000 5450 50  0000 R CNN
F 2 "" H 10000 5600 50  0001 C CNN
F 3 "" H 10000 5600 50  0001 C CNN
	1    10000 5600
	0    -1   -1   0   
$EndComp
Text GLabel 10000 5800 2    50   Input ~ 0
SDA
Text GLabel 10000 5700 2    50   Input ~ 0
SCL
$Comp
L power:VCC #PWR015
U 1 1
P 10000 5900
F 0 "#PWR015" H 10000 5750 50  0001 C CNN
F 1 "VCC" V 10000 6050 50  0000 L CNN
F 2 "" H 10000 5900 50  0001 C CNN
F 3 "" H 10000 5900 50  0001 C CNN
	1    10000 5900
	0    1    1    0   
$EndComp
Wire Wire Line
	2300 2600 2300 3150
Wire Wire Line
	2800 3500 2800 3550
Wire Wire Line
	2350 3150 2300 3150
Wire Wire Line
	2800 3150 2800 3200
Wire Wire Line
	2750 3150 2800 3150
$Comp
L Device:D D19
U 1 1
P 2800 3350
F 0 "D19" V 2800 3550 50  0000 R CNN
F 1 "D" V 2755 3271 50  0001 R CNN
F 2 "SMD:SOD123" H 2800 3350 50  0001 C CNN
F 3 "~" H 2800 3350 50  0001 C CNN
	1    2800 3350
	0    -1   -1   0   
$EndComp
$Comp
L Switch:SW_Push SW19
U 1 1
P 2550 3150
F 0 "SW19" H 2550 3050 50  0000 C CNN
F 1 "SW_Push" H 2550 3344 50  0001 C CNN
F 2 "Cherry_MX:1u" H 2550 3350 50  0001 C CNN
F 3 "~" H 2550 3350 50  0001 C CNN
	1    2550 3150
	1    0    0    -1  
$EndComp
Wire Wire Line
	2200 3550 2800 3550
Connection ~ 2800 3550
Wire Wire Line
	2800 3550 3400 3550
Connection ~ 2300 2600
Wire Wire Line
	4100 2600 4100 3150
Wire Wire Line
	4600 3500 4600 3550
Wire Wire Line
	4150 3150 4100 3150
Wire Wire Line
	4600 3150 4600 3200
Wire Wire Line
	4550 3150 4600 3150
$Comp
L Device:D D22
U 1 1
P 4600 3350
F 0 "D22" V 4600 3550 50  0000 R CNN
F 1 "D" V 4555 3271 50  0001 R CNN
F 2 "SMD:SOD123" H 4600 3350 50  0001 C CNN
F 3 "~" H 4600 3350 50  0001 C CNN
	1    4600 3350
	0    -1   -1   0   
$EndComp
$Comp
L Switch:SW_Push SW22
U 1 1
P 4350 3150
F 0 "SW22" H 4350 3050 50  0000 C CNN
F 1 "SW_Push" H 4350 3344 50  0001 C CNN
F 2 "Cherry_MX:1u" H 4350 3350 50  0001 C CNN
F 3 "~" H 4350 3350 50  0001 C CNN
	1    4350 3150
	1    0    0    -1  
$EndComp
Connection ~ 4600 3550
Wire Wire Line
	4600 3550 5200 3550
Connection ~ 4100 2600
$Comp
L Device:C_Small C4
U 1 1
P 6500 2500
F 0 "C4" H 6409 2546 50  0000 R CNN
F 1 "1u" H 6409 2455 50  0000 R CNN
F 2 "SMD:2012M" H 6500 2500 50  0001 C CNN
F 3 "~" H 6500 2500 50  0001 C CNN
	1    6500 2500
	1    0    0    -1  
$EndComp
$Comp
L power:VCC #PWR016
U 1 1
P 6500 2300
F 0 "#PWR016" H 6500 2150 50  0001 C CNN
F 1 "VCC" H 6517 2473 50  0000 C CNN
F 2 "" H 6500 2300 50  0001 C CNN
F 3 "" H 6500 2300 50  0001 C CNN
	1    6500 2300
	1    0    0    -1  
$EndComp
$Comp
L power:GND #PWR017
U 1 1
P 6500 2700
F 0 "#PWR017" H 6500 2450 50  0001 C CNN
F 1 "GND" H 6505 2527 50  0000 C CNN
F 2 "" H 6500 2700 50  0001 C CNN
F 3 "" H 6500 2700 50  0001 C CNN
	1    6500 2700
	1    0    0    -1  
$EndComp
Wire Wire Line
	6500 2300 6500 2400
Wire Wire Line
	6500 2600 6500 2700
NoConn ~ 9600 4300
NoConn ~ 9600 4000
Text GLabel 7500 3250 2    50   Input ~ 0
RESET
$Comp
L Device:R R6
U 1 1
P 7100 3050
F 0 "R6" V 7000 3050 50  0000 C CNN
F 1 "10k" V 7100 3050 50  0000 C CNN
F 2 "SMD:2012M" V 7030 3050 50  0001 C CNN
F 3 "~" H 7100 3050 50  0001 C CNN
	1    7100 3050
	0    1    1    0   
$EndComp
$Comp
L power:VCC #PWR0101
U 1 1
P 6800 2950
F 0 "#PWR0101" H 6800 2800 50  0001 C CNN
F 1 "VCC" H 6817 3123 50  0000 C CNN
F 2 "" H 6800 2950 50  0001 C CNN
F 3 "" H 6800 2950 50  0001 C CNN
	1    6800 2950
	1    0    0    -1  
$EndComp
Wire Wire Line
	6800 2950 6800 3050
Wire Wire Line
	7400 3250 7500 3250
$Comp
L Switch:SW_Push RST1
U 1 1
P 7100 3250
F 0 "RST1" H 7100 3150 50  0000 C CNN
F 1 "SW_Push" H 7100 3444 50  0001 C CNN
F 2 "Button_Switch_SMD:SW_SPST_TL3342" H 7100 3450 50  0001 C CNN
F 3 "~" H 7100 3450 50  0001 C CNN
	1    7100 3250
	1    0    0    -1  
$EndComp
Wire Wire Line
	7400 3050 7400 3250
Wire Wire Line
	7300 3250 7400 3250
Connection ~ 7400 3250
$Comp
L power:GND #PWR0102
U 1 1
P 6800 3350
F 0 "#PWR0102" H 6800 3100 50  0001 C CNN
F 1 "GND" H 6805 3177 50  0000 C CNN
F 2 "" H 6800 3350 50  0001 C CNN
F 3 "" H 6800 3350 50  0001 C CNN
	1    6800 3350
	1    0    0    -1  
$EndComp
Wire Wire Line
	6800 3350 6800 3250
Wire Wire Line
	6800 3250 6900 3250
Wire Wire Line
	7250 3050 7400 3050
Wire Wire Line
	6800 3050 6950 3050
NoConn ~ 9600 1500
NoConn ~ 9600 1600
NoConn ~ 9600 1700
NoConn ~ 9600 1800
$EndSCHEMATC
